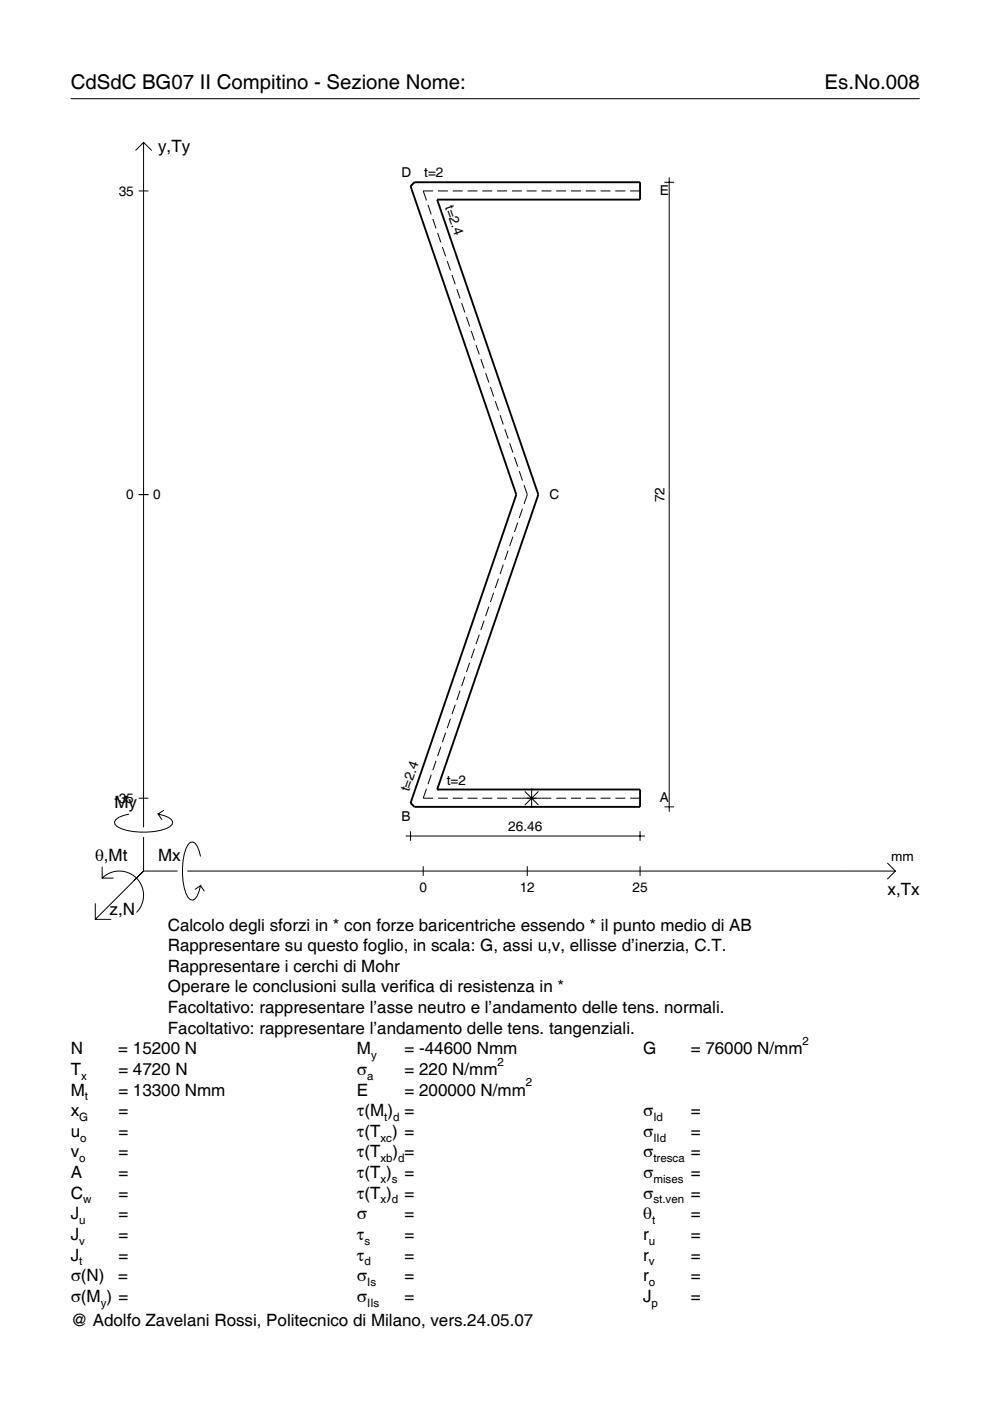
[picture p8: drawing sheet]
<svg xmlns="http://www.w3.org/2000/svg" width="210mm" height="297mm" viewBox="0 0 210 297" stroke-linecap="round" stroke-linejoin="round" font-family="sans-serif">
<g fill="none" stroke="#000" stroke-width=".21">
<path d="M15 20.9h180M28.7 31.9l1.7-1.7 1.8 1.7M30.4 30.2v145.2M140.9 38.6h2M141.9 37.6v134.5M29.4 40.5h2.1M90.7 43.5l.7 2M91.8 46.4l.6 2M91.8 40.5h-2.1l.7 2M92.8 49.4l.7 2M92.9 40.5h2.1M93.8 52.4l.7 2"/>
<path d="M94.8 55.3l.7 2M95.8 58.3l.7 2M96 40.5h2.1M99.1 40.5h2.1M102.3 40.5h2.1M105.4 40.5h2.1M108.5 40.5h2.1M111.7 40.5h2.1M114.8 40.5h2.1M117.9 40.5h2.1M121.1 40.5h2.1M124.2 40.5h2.1"/>
<path d="M127.3 40.5h2.1M130.5 40.5h2.1M133.6 40.5h2.1M96.9 61.3l.6 2M97.9 64.3l.7 1.9M98.9 67.2l.7 2M99.9 70.2l.7 2M100.9 73.2l.7 2M101.9 76.1l.7 2M103 79.1l.6 2M104 82.1l.7 2M105 85l.7 2"/>
<path d="M106 88l.7 2M107 91l.7 2M108.1 94l.6 2M109.1 96.9l.7 2M110.1 99.9l.7 2M29.4 104.9h2.1M106.7 119.7l-.7 2M107.7 116.7l-.7 2M108.7 113.8l-.6 2M109.8 110.8l-.7 2M110.8 107.8l-.7 2M111.1 102.9l.7 2-.7 2"/>
<path d="M100.6 137.5l-.7 2M101.6 134.6l-.7 2M102.6 131.6l-.7 2M103.6 128.6l-.6 2M104.7 125.7l-.7 2M105.7 122.7l-.7 2M93.5 158.3l-.7 2M94.5 155.4l-.7 2M95.5 152.4l-.7 2M96.5 149.4l-.7 2M97.5 146.4l-.6 2M98.6 143.5l-.7 2"/>
<path d="M99.6 140.5l-.7 2M27.3 172.6a3.6 3.6 0 0 0-3 1.7l.1 .5a5.7 5.7 0 0 0 3.8 1.5 13.3 13.3 0 0 0 7.8-1l.5-.5 .1-.5a3.6 3.6 0 0 0-3.1-1.7l.8 1.2M29.4 169.2h2.1M30.4 177.5v7.2M34.7 171.8l-1.2 .8M86 177.3h50.7M87 176.2v2.1M90.4 167.2l-.7 2h2.1M91.4 164.3l-.7 2M92.4 161.3l-.6 2M92.9 169.2h2.1M96 169.2h2.1"/>
<path d="M99.1 169.2h2.1M102.3 169.2h2.1M105.4 169.2h2.1M108.5 169.2h8.4M111.3 167.8l2.9 2.9M112.7 167.2v4.1M114.2 167.8l-2.9 2.9M117.9 169.2h2.1M121.1 169.2h2.1M124.2 169.2h2.1M127.3 169.2h2.1M130.5 169.2h2.1"/>
<path d="M133.6 169.2h2.1M135.7 176.2v2.1M140.9 171.1h2M20.2 191.5v3.4h3.4M21.7 186.2a5.1 5.1 0 0 1 7.2 0 5.1 5.1 0 0 1 0 7.3M21.7 183.8v2.4h2.4M30.4 184.7l-10.2 10.2M30.4 184.7l-2 2M30.4 184.7h7.2M39.7 184.7h150.1M42.5 181.6a3.6 3.6 0 0 0-1.7-3.1l-.5 .1a5.7 5.7 0 0 0-1.5 3.8 13.3 13.3 0 0 0 1 7.8l.5 .5 .5 .2a3.6 3.6 0 0 0 1.7-3.1l-1.2 .8M42.5 187.8l.8 1.2"/>
<path d="M89.7 183.7v2M111.8 183.7v2M135.7 183.7v2M188.1 183l1.7 1.7-1.7 1.7"/>
</g>
<path d="M87 39.5l.9-.9h47.8v3.7h-43l21.4 62.6-21.4 62.5h43v3.7h-47.8l-.9-.8 22.5-65.4z" fill="none" stroke="#000" stroke-width=".4"/>
<g font-size="4.3">
<text x="15" y="18.9">CdSdC BG07 II Compitino - Sezione Nome:</text>
<text x="174.8" y="18.9">Es.No.008</text>
</g>
<g font-size="3.6">
<text x="33.5" y="32.3">y,Ty</text>
<text x="24.3" y="171.3">My</text>
<text x="20.1" y="182.6">θ,Mt</text>
<text x="33.5" y="182.6">Mx</text>
<text x="188.2" y="189.8">x,Tx</text>
<text x="23.2" y="193.9">z,N</text>
<text x="35.6" y="197.3">Calcolo degli sforzi in * con forze baricentriche essendo * il punto medio di AB</text>
<text x="35.6" y="201.7">Rappresentare su questo foglio, in scala: G, assi u,v, ellisse d’inerzia, C.T.</text>
<text x="35.6" y="206">Rappresentare i cerchi di Mohr</text>
<text x="35.6" y="210.4">Operare le conclusioni sulla verifica di resistenza in *</text>
<text x="35.6" y="214.8">Facoltativo: rappresentare l’asse neutro e l’andamento delle tens. normali.</text>
<text x="35.6" y="219.2">Facoltativo: rappresentare l’andamento delle tens. tangenziali.</text>
<text x="15" y="223.5">N</text>
<text x="15" y="227.9">T</text>
<text x="25.1" y="223.5">= 15200 N</text>
<text x="25.1" y="227.9">= 4720 N</text>
<text x="75.7" y="227.9">σ</text>
<text x="75.7" y="223.5">M</text>
<text x="85.8" y="223.5">= -44600 Nmm</text>
<text x="85.8" y="227.9">= 220 N/mm</text>
<text x="136.4" y="223.5">G</text>
<text x="146.5" y="223.5">= 76000 N/mm</text>
<text x="15" y="232.3">M</text>
<text x="25.1" y="232.3">= 13300 Nmm</text>
<text x="75.7" y="232.3">E</text>
<text x="85.8" y="232.3">= 200000 N/mm</text>
<text x="15" y="236.7">x</text>
<text x="25.1" y="236.7">=</text>
<text x="75.7" y="236.7">τ(M ) =</text>
<text x="136.4" y="236.7">σ</text>
<text x="146.5" y="236.7">=</text>
<text x="15" y="241">u</text>
<text x="15" y="245.4">v</text>
<text x="25.1" y="241">=</text>
<text x="25.1" y="245.4">=</text>
<text x="75.7" y="241">τ(T ) =</text>
<text x="75.7" y="245.4">τ(T</text>
<text x="83.3" y="245.4">) =</text>
<text x="136.4" y="241">σ</text>
<text x="136.4" y="245.4">σ</text>
<text x="146.5" y="241">=</text>
<text x="146.5" y="245.4">=</text>
<text x="15" y="249.8">A</text>
<text x="25.1" y="249.8">=</text>
<text x="75.7" y="249.8">τ(T )</text>
<text x="85.8" y="249.8">=</text>
<text x="136.4" y="249.8">σ</text>
<text x="146.5" y="249.8">=</text>
<text x="15" y="254.2">C</text>
<text x="25.1" y="254.2">=</text>
<text x="75.7" y="254.2">τ(T )</text>
<text x="85.8" y="254.2">=</text>
<text x="136.4" y="254.2">σ</text>
<text x="146.5" y="254.2">=</text>
<text x="15" y="258.5">J</text>
<text x="15" y="262.9">J</text>
<text x="25.1" y="258.5">=</text>
<text x="25.1" y="262.9">=</text>
<text x="75.7" y="258.5">σ</text>
<text x="75.7" y="262.9">τ</text>
<text x="85.8" y="258.5">=</text>
<text x="85.8" y="262.9">=</text>
<text x="136.4" y="258.5">θ</text>
<text x="136.4" y="262.9">r</text>
<text x="146.5" y="258.5">=</text>
<text x="146.5" y="262.9">=</text>
<text x="15" y="267.3">J</text>
<text x="25.1" y="267.3">=</text>
<text x="75.7" y="267.3">τ</text>
<text x="85.8" y="267.3">=</text>
<text x="136.4" y="267.3">r</text>
<text x="146.5" y="267.3">=</text>
<text x="15" y="271.7">σ(N)</text>
<text x="25.1" y="271.7">=</text>
<text x="75.7" y="271.7">σ</text>
<text x="85.8" y="271.7">=</text>
<text x="136.4" y="271.7">r</text>
<text x="146.5" y="271.7">=</text>
<text x="15" y="276">σ(M ) =</text>
<text x="15" y="281.2">@ Adolfo Zavelani Rossi, Politecnico di Milano, vers.24.05.07</text>
<text x="75.7" y="276">σ</text>
<text x="85.8" y="276">=</text>
<text x="136.4" y="276">J</text>
<text x="146.5" y="276">=</text>
</g>
<g font-size="2.9">
<text x="25.2" y="41.5">35</text>
<text x="85.1" y="37.5">D</text>
<text x="89.9" y="37.6">t=2</text>
<text x="139.9" y="41.4">E</text>
<text x="94.3" y="43.9" transform="rotate(71 94.3 43.9)">t=2.4</text>
<text x="26.8" y="105.9">0</text>
<text x="32.5" y="105.9">0</text>
<text x="116.5" y="105.8">C</text>
<text x="140.9" y="106.5" transform="rotate(-90 140.9 106.5)">72</text>
<text x="86.7" y="168" transform="rotate(-71 86.7 168)">t=2.4</text>
<text x="94.7" y="166.4">t=2</text>
<text x="24.2" y="170.2">-35</text>
<text x="85.1" y="174">B</text>
<text x="139.9" y="170.1">A</text>
<text x="107.8" y="176.2">26.46</text>
<text x="189" y="182.6">mm</text>
<text x="88.9" y="189.1">0</text>
<text x="110.2" y="189.1">12</text>
<text x="134.1" y="189.1">25</text>
</g>
<g font-size="2.4">
<text x="170.2" y="221.5">2</text>
<text x="78.7" y="224.5">y</text>
<text x="105.5" y="225.9">2</text>
<text x="17.2" y="228.9">x</text>
<text x="18" y="233.3">t</text>
<text x="77.9" y="228.9">a</text>
<text x="111.5" y="230.3">2</text>
<text x="16.8" y="237.7">G</text>
<text x="81.5" y="237.7">t d</text>
<text x="138.5" y="237.7">Id</text>
<text x="17" y="242">o</text>
<text x="80.7" y="242">xc</text>
<text x="138.5" y="242">IId</text>
<text x="16.8" y="246.4">o</text>
<text x="80.7" y="246.4">xb d</text>
<text x="80.7" y="250.8">x s</text>
<text x="138.5" y="246.4">tresca</text>
<text x="138.5" y="250.8">mises</text>
<text x="17.6" y="255.2">w</text>
<text x="80.7" y="255.2">x d</text>
<text x="138.5" y="255.2">st.ven</text>
<text x="16.8" y="259.5">u</text>
<text x="16.8" y="263.9">v</text>
<text x="77.3" y="263.9">s</text>
<text x="137.6" y="263.9">u</text>
<text x="138.2" y="259.5">t</text>
<text x="16.8" y="268.3">t</text>
<text x="77.3" y="268.3">d</text>
<text x="137.6" y="268.3">v</text>
<text x="77.9" y="272.7">Is</text>
<text x="137.6" y="272.7">o</text>
<text x="21.4" y="277">y</text>
<text x="77.9" y="277">IIs</text>
<text x="138.2" y="277">p</text>
</g>
</svg>
